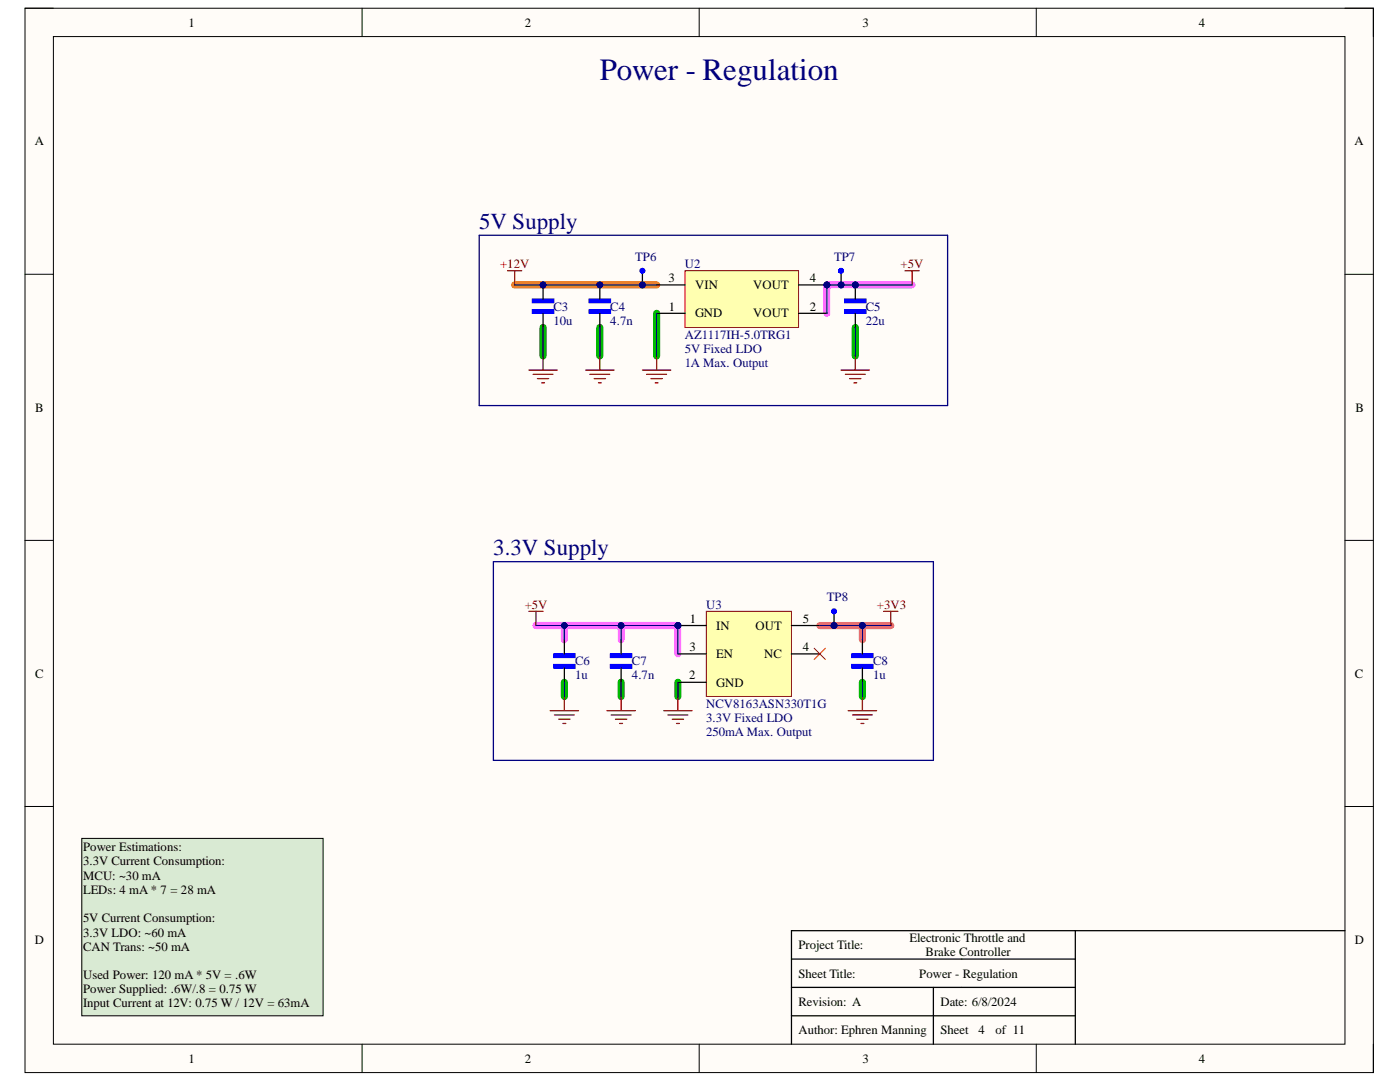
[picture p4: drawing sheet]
<svg xmlns="http://www.w3.org/2000/svg" width="279mm" height="216mm" viewBox="0 0 279 216" stroke-linecap="round" stroke-linejoin="round" font-family="sans-serif">
<path d="M5 1.6h269.1v212.4h-269.1z" fill-rule="evenodd" fill="#fffcf8"/>
<path d="M5 1.6h269.1v212.4h-269.1z" fill="none" stroke="#000" stroke-width=".2"/>
<path d="M10.7 7.3h257.7v201.1h-257.7z" fill-rule="evenodd" fill="#fffcf8"/>
<g fill="none" stroke="#000" stroke-width=".2">
<path d="M5 1.6h5.7M10.7 7.3h257.7v201.1h-257.7zM72.3 1.6v5.7M139.5 1.6v5.7M206.8 1.6v5.7M268.4 1.6h5.7v5.7M5 54.7h5.7M268.4 54.7h5.7M5 107.8h5.7M268.4 107.8h5.7M5 160.9h5.7M268.4 160.9h5.7"/>
<path d="M72.3 208.4v5.6M139.5 208.4v5.6M206.8 208.4v5.6M274.1 208.4v5.6"/>
</g>
<path d="M182 56.9h-17v5.6M107 124.8h28.3v5.7M112.6 124.8v2.9M124 124.8v2.9" fill="none" stroke="#ff6eff" stroke-width="1.4"/>
<path d="M163.6 124.8h8.5M172.1 124.8v2.9M172.1 124.8h5.7" fill="none" stroke="#ff6e6e" stroke-width="1.4"/>
<path d="M108.4 65.4v5.6M119.7 65.4v5.6M131 62.5v8.5M170.7 65.4v5.6M112.6 136.1v2.9M124 136.1v2.9M135.3 136.1v2.9M172.1 136.1v2.9" fill="none" stroke="#00be00" stroke-width="1.4"/>
<path d="M102.7 56.9h28.3" fill="none" stroke="#fd8300" stroke-width="1.4"/>
<path d="M158 191.4h56.6M158 197h56.6M186.3 197v11.4M214.6 185.7v22.7M268.4 185.7h-110.4v22.7M158 202.7h56.6" fill="none" stroke="#000" stroke-width=".25"/>
<circle cx="135.3" cy="124.8" r=".57" fill="#000080"/>
<circle cx="135.3" cy="124.8" r=".57" fill="none" stroke="#000080" stroke-width=".2"/>
<path d="M141 122h16.9v17h-16.9z" fill-rule="evenodd" fill="#ffffb0"/>
<path d="M141 122h16.9v17h-16.9z" fill="none" stroke="#800000" stroke-width=".2"/>
<path d="M135.3 124.8h5.7" fill="none" stroke="#000" stroke-width=".25"/>
<circle cx="135.3" cy="124.8" r=".57" fill="#000080"/>
<circle cx="135.3" cy="124.8" r=".57" fill="none" stroke="#000080" stroke-width=".2"/>
<path d="M135.3 136.1h5.7M135.3 130.5h5.7M157.9 130.5h5.7M157.9 124.8h5.7" fill="none" stroke="#000" stroke-width=".25"/>
<path d="M110.5 132.6h4.3v.7h-4.3z" fill-rule="evenodd" fill="#00f"/>
<path d="M110.5 132.6h4.3v.7h-4.3z" fill="none" stroke="#00f" stroke-width=".25"/>
<path d="M110.5 130.5h4.3v.7h-4.3z" fill-rule="evenodd" fill="#00f"/>
<path d="M110.5 130.5h4.3v.7h-4.3z" fill="none" stroke="#00f" stroke-width=".25"/>
<path d="M112.6 127.7v2.8M112.6 133.3v2.8" fill="none" stroke="#000" stroke-width=".25"/>
<path d="M170 132.6h4.2v.7h-4.2z" fill-rule="evenodd" fill="#00f"/>
<path d="M170 132.6h4.2v.7h-4.2z" fill="none" stroke="#00f" stroke-width=".25"/>
<path d="M170 130.5h4.2v.7h-4.2z" fill-rule="evenodd" fill="#00f"/>
<path d="M170 130.5h4.2v.7h-4.2z" fill="none" stroke="#00f" stroke-width=".25"/>
<path d="M172.1 127.7v2.8M172.1 133.3v2.8" fill="none" stroke="#000" stroke-width=".25"/>
<path d="M162.5 129.3l2.2 2.3M164.7 129.3l-2.2 2.3" fill="none" stroke="#f00" stroke-width=".2"/>
<g fill="none" stroke="#800000" stroke-width=".25">
<path d="M105.5 122h2.9M107 122v2.8M112.6 139v2.8M135.3 139v2.8M172.1 139v2.8M176.4 122h2.8M177.8 122v2.8M109.8 141.8h5.7M110.6 142.7h4M111.5 143.5h2.3M112.3 144.4h.6M132.5 141.8h5.6"/>
<path d="M133.3 142.7h4M134.2 143.5h2.2M135 144.4h.6M169.3 141.8h5.6M170.1 142.7h4M171 143.5h2.2M171.8 144.4h.6"/>
</g>
<path d="M16.3 167.3h48.2v35.4h-48.2z" fill-rule="evenodd" fill="#d9ead3"/>
<path d="M16.3 167.3h48.2v35.4h-48.2z" fill="none" stroke="#000" stroke-width=".2"/>
<circle cx="165" cy="56.9" r=".57" fill="#000080"/>
<circle cx="165" cy="56.9" r=".57" fill="none" stroke="#000080" stroke-width=".2"/>
<path d="M136.7 54h22.7v11.4h-22.7z" fill-rule="evenodd" fill="#ffffb0"/>
<path d="M136.7 54h22.7v11.4h-22.7z" fill="none" stroke="#800000" stroke-width=".2"/>
<path d="M131 56.9h5.7M159.4 56.9h5.6M131 62.5h5.7M159.4 62.5h5.6" fill="none" stroke="#000" stroke-width=".25"/>
<circle cx="165" cy="56.9" r=".57" fill="#000080"/>
<circle cx="165" cy="56.9" r=".57" fill="none" stroke="#000080" stroke-width=".2"/>
<path d="M106.3 61.8h4.2v.7h-4.2z" fill-rule="evenodd" fill="#00f"/>
<path d="M106.3 61.8h4.2v.7h-4.2z" fill="none" stroke="#00f" stroke-width=".25"/>
<path d="M106.3 59.7h4.2v.7h-4.2z" fill-rule="evenodd" fill="#00f"/>
<path d="M106.3 59.7h4.2v.7h-4.2z" fill="none" stroke="#00f" stroke-width=".25"/>
<path d="M108.4 62.5v2.9" fill="none" stroke="#000" stroke-width=".25"/>
<path d="M168.6 61.8h4.2v.7h-4.2z" fill-rule="evenodd" fill="#00f"/>
<path d="M168.6 61.8h4.2v.7h-4.2z" fill="none" stroke="#00f" stroke-width=".25"/>
<path d="M168.6 59.7h4.2v.7h-4.2z" fill-rule="evenodd" fill="#00f"/>
<path d="M168.6 59.7h4.2v.7h-4.2z" fill="none" stroke="#00f" stroke-width=".25"/>
<path d="M170.7 62.5v2.9" fill="none" stroke="#000" stroke-width=".25"/>
<path d="M117.6 61.8h4.2v.7h-4.2z" fill-rule="evenodd" fill="#00f"/>
<path d="M117.6 61.8h4.2v.7h-4.2z" fill="none" stroke="#00f" stroke-width=".25"/>
<path d="M117.6 59.7h4.2v.7h-4.2z" fill-rule="evenodd" fill="#00f"/>
<path d="M117.6 59.7h4.2v.7h-4.2z" fill="none" stroke="#00f" stroke-width=".25"/>
<path d="M119.7 62.5v2.9" fill="none" stroke="#000" stroke-width=".25"/>
<g fill="none" stroke="#800000" stroke-width=".25">
<path d="M101.3 54h2.8M102.7 54v2.9M180.6 54h2.8M182 54v2.9M105.5 73.8h5.7M106.4 74.7h4M107.2 75.5h2.3M108.1 76.4h.6M108.4 71v2.8M116.9 73.8h5.6M117.7 74.7h4M118.6 75.5h2.2"/>
<path d="M119.4 76.4h.6M119.7 71v2.8M128.2 73.8h5.7M129.1 74.7h3.9M129.9 75.5h2.3M130.8 76.4h.5M131 71v2.8M167.9 73.8h5.6M168.7 74.7h4M169.6 75.5h2.2M170.4 76.4h.6M170.7 71v2.8"/>
</g>
<circle cx="128.2" cy="56.9" r=".57" fill="#000080"/>
<circle cx="128.2" cy="56.9" r=".57" fill="none" stroke="#000080" stroke-width=".2"/>
<path d="M128.2 54v2.9" fill="none" stroke="#000" stroke-width=".25"/>
<circle cx="128.2" cy="56.9" r=".57" fill="#000080"/>
<circle cx="128.2" cy="56.9" r=".57" fill="none" stroke="#000080" stroke-width=".2"/>
<circle cx="128.2" cy="54" r=".14" fill="none" stroke="#00f" stroke-width=".85"/>
<circle cx="167.9" cy="56.9" r=".57" fill="#000080"/>
<circle cx="167.9" cy="56.9" r=".57" fill="none" stroke="#000080" stroke-width=".2"/>
<path d="M167.9 54v2.9" fill="none" stroke="#000" stroke-width=".25"/>
<circle cx="167.9" cy="56.9" r=".57" fill="#000080"/>
<circle cx="167.9" cy="56.9" r=".57" fill="none" stroke="#000080" stroke-width=".2"/>
<circle cx="167.9" cy="54" r=".14" fill="none" stroke="#00f" stroke-width=".85"/>
<path d="M121.8 132.6h4.3v.7h-4.3z" fill-rule="evenodd" fill="#00f"/>
<path d="M121.8 132.6h4.3v.7h-4.3z" fill="none" stroke="#00f" stroke-width=".25"/>
<path d="M121.8 130.5h4.3v.7h-4.3z" fill-rule="evenodd" fill="#00f"/>
<path d="M121.8 130.5h4.3v.7h-4.3z" fill="none" stroke="#00f" stroke-width=".25"/>
<path d="M124 127.7v2.8M124 133.3v2.8" fill="none" stroke="#000" stroke-width=".25"/>
<path d="M124 139v2.8M121.1 141.8h5.7M122 142.7h3.9M122.8 143.5h2.3M123.7 144.4h.5" fill="none" stroke="#800000" stroke-width=".25"/>
<path d="M95.6 46.9h93.5v34h-93.5zM98.5 112.1h87.8v39.6h-87.8zM135.3 124.8v5.7" fill="none" stroke="#000080" stroke-width=".25"/>
<circle cx="135.3" cy="124.8" r=".57" fill="#000080"/>
<circle cx="135.3" cy="124.8" r=".57" fill="none" stroke="#000080" stroke-width=".2"/>
<path d="M163.6 124.8h8.5" fill="none" stroke="#000080" stroke-width=".25"/>
<circle cx="172.1" cy="124.8" r=".57" fill="#000080"/>
<circle cx="172.1" cy="124.8" r=".57" fill="none" stroke="#000080" stroke-width=".2"/>
<path d="M172.1 124.8v2.9" fill="none" stroke="#000080" stroke-width=".25"/>
<circle cx="172.1" cy="124.8" r=".57" fill="#000080"/>
<circle cx="172.1" cy="124.8" r=".57" fill="none" stroke="#000080" stroke-width=".2"/>
<path d="M112.6 136.1v2.9M135.3 136.1v2.9M172.1 136.1v2.9M172.1 124.8h5.7" fill="none" stroke="#000080" stroke-width=".25"/>
<circle cx="172.1" cy="124.8" r=".57" fill="#000080"/>
<circle cx="172.1" cy="124.8" r=".57" fill="none" stroke="#000080" stroke-width=".2"/>
<path d="M165 56.9v5.6" fill="none" stroke="#000080" stroke-width=".25"/>
<circle cx="165" cy="56.9" r=".57" fill="#000080"/>
<circle cx="165" cy="56.9" r=".57" fill="none" stroke="#000080" stroke-width=".2"/>
<path d="M165 56.9h5.7" fill="none" stroke="#000080" stroke-width=".25"/>
<circle cx="167.9" cy="56.9" r=".57" fill="#000080"/>
<circle cx="167.9" cy="56.9" r=".57" fill="none" stroke="#000080" stroke-width=".2"/>
<circle cx="165" cy="56.9" r=".57" fill="#000080"/>
<circle cx="165" cy="56.9" r=".57" fill="none" stroke="#000080" stroke-width=".2"/>
<path d="M108.4 56.9h22.6" fill="none" stroke="#000080" stroke-width=".25"/>
<circle cx="128.2" cy="56.9" r=".57" fill="#000080"/>
<circle cx="128.2" cy="56.9" r=".57" fill="none" stroke="#000080" stroke-width=".2"/>
<path d="M102.7 56.9h5.7M170.7 56.9h11.3M108.4 65.4v5.6M119.7 65.4v5.6M131 62.5v8.5M170.7 65.4v5.6M112.6 124.8v2.9M124 136.1v2.9" fill="none" stroke="#000080" stroke-width=".25"/>
<circle cx="112.6" cy="124.8" r=".57" fill="#000080"/>
<circle cx="112.6" cy="124.8" r=".57" fill="none" stroke="#000080" stroke-width=".2"/>
<path d="M124 124.8v2.9" fill="none" stroke="#000080" stroke-width=".25"/>
<circle cx="124" cy="124.8" r=".57" fill="#000080"/>
<circle cx="124" cy="124.8" r=".57" fill="none" stroke="#000080" stroke-width=".2"/>
<path d="M107 124.8h28.3" fill="none" stroke="#000080" stroke-width=".25"/>
<circle cx="112.6" cy="124.8" r=".57" fill="#000080"/>
<circle cx="112.6" cy="124.8" r=".57" fill="none" stroke="#000080" stroke-width=".2"/>
<circle cx="124" cy="124.8" r=".57" fill="#000080"/>
<circle cx="124" cy="124.8" r=".57" fill="none" stroke="#000080" stroke-width=".2"/>
<circle cx="135.3" cy="124.8" r=".57" fill="#000080"/>
<circle cx="135.3" cy="124.8" r=".57" fill="none" stroke="#000080" stroke-width=".2"/>
<text font-size="6.2" fill="#000080" x="119.7" y="15.9">Power - Regulation</text>
<g font-size="4.6" fill="#000080">
<text x="95.7" y="45.7">5V Supply</text>
<text x="98.5" y="110.8">3.3V Supply</text>
</g>
<g font-size="4.2" fill="#000080">
<text x="107.6" y="59">PIC302</text>
<text x="118.9" y="59">PIC402</text>
<text x="170" y="59">PIC502</text>
</g>
<text font-size="3.9" fill="#000080" x="165.8" y="124">PITP801</text>
<g font-size="2.5">
<text x="37.6" y="5.3">1</text>
<text x="104.7" y="5.3">2</text>
<text x="172.1" y="5.3">3</text>
<text x="239.3" y="5.3">4</text>
<text x="6.9" y="29">A</text>
<text x="270.3" y="29">A</text>
<text x="133.4" y="56.3">3</text>
<text x="138.7" y="57.7">VIN</text>
<text x="150.3" y="57.7">VOUT</text>
<text x="161.6" y="56.3">4</text>
<text x="133.5" y="62">1</text>
<text x="138.7" y="63.3">GND</text>
<text x="150.3" y="63.3">VOUT</text>
<text x="161.6" y="62">2</text>
<text x="7" y="82.1">B</text>
<text x="270.5" y="82.1">B</text>
<text x="137.7" y="124.2">1</text>
<text x="142.9" y="125.7">IN</text>
<text x="150.8" y="125.7">OUT</text>
<text x="160.2" y="124.2">5</text>
<text x="137.6" y="129.9">3</text>
<text x="142.9" y="131.3">EN</text>
<text x="152.5" y="131.3">NC</text>
<text x="160.2" y="129.9">4</text>
<text x="7" y="135.2">C</text>
<text x="137.5" y="135.6">2</text>
<text x="142.9" y="137">GND</text>
<text x="270.4" y="135.2">C</text>
<text x="16.6" y="169.9">Power Estimations:</text>
<text x="16.6" y="172.7">3.3V Current Consumption:</text>
<text x="16.6" y="175.5">MCU: ~30 mA</text>
<text x="16.6" y="178.3">LEDs: 4 mA * 7 = 28 mA</text>
<text x="16.6" y="184">5V Current Consumption:</text>
<text x="6.9" y="188.3">D</text>
<text x="16.6" y="186.9">3.3V LDO: ~60 mA</text>
<text x="16.6" y="189.7">CAN Trans: ~50 mA</text>
<text x="159.4" y="189.4">Project Title:</text>
<text x="181.5" y="188">Electronic Throttle and</text>
<text x="184.7" y="190.8">Brake Controller</text>
<text x="270.4" y="188.3">D</text>
<text x="16.6" y="195.3">Used Power: 120 mA * 5V = .6W</text>
<text x="159.4" y="195.1">Sheet Title:</text>
<text x="183.5" y="195.1">Power - Regulation</text>
<text x="16.6" y="198.2">Power Supplied: .6W/.8 = 0.75 W</text>
<text x="16.6" y="201">Input Current at 12V: 0.75 W / 12V = 63mA</text>
<text x="159.4" y="200.7">Revision: A</text>
<text x="187.7" y="200.7">Date: 6/8/2024</text>
<text x="159.4" y="206.4">Author: Ephren Manning</text>
<text x="187.7" y="206.4">Sheet</text>
<text x="195.3" y="206.4">4</text>
<text x="198.7" y="206.4">of 11</text>
<text x="37.6" y="212.1">1</text>
<text x="104.7" y="212.1">2</text>
<text x="172.1" y="212.1">3</text>
<text x="239.3" y="212.1">4</text>
</g>
<g font-size="2.5" fill="#800000">
<text x="99.8" y="53.4">+12V</text>
<text x="179.7" y="53.4">+5V</text>
<text x="104.7" y="121.4">+5V</text>
<text x="175" y="121.4">+3V3</text>
</g>
<g font-size="2.5" fill="#000080">
<text x="126.8" y="52">TP6</text>
<text x="136.7" y="53.4">U2</text>
<text x="166.5" y="52">TP7</text>
<text x="110.5" y="62">C3</text>
<text x="110.5" y="64.8">10u</text>
<text x="121.8" y="62">C4</text>
<text x="121.8" y="64.8">4.7n</text>
<text x="172.8" y="62">C5</text>
<text x="172.8" y="64.8">22u</text>
<text x="136.7" y="67.7">AZ1117IH-5.0TRG1</text>
<text x="136.7" y="70.4">5V Fixed LDO</text>
<text x="136.7" y="73.3">1A Max. Output</text>
<text x="165" y="120">TP8</text>
<text x="140.9" y="121.4">U3</text>
<text x="114.8" y="132.8">C6</text>
<text x="114.8" y="135.6">1u</text>
<text x="126.1" y="132.8">C7</text>
<text x="126.1" y="135.6">4.7n</text>
<text x="174.2" y="132.8">C8</text>
<text x="174.2" y="135.6">1u</text>
<text x="140.9" y="141.2">NCV8163ASN330T1G</text>
<text x="140.9" y="144.1">3.3V Fixed LDO</text>
<text x="140.9" y="146.9">250mA Max. Output</text>
</g>
</svg>
